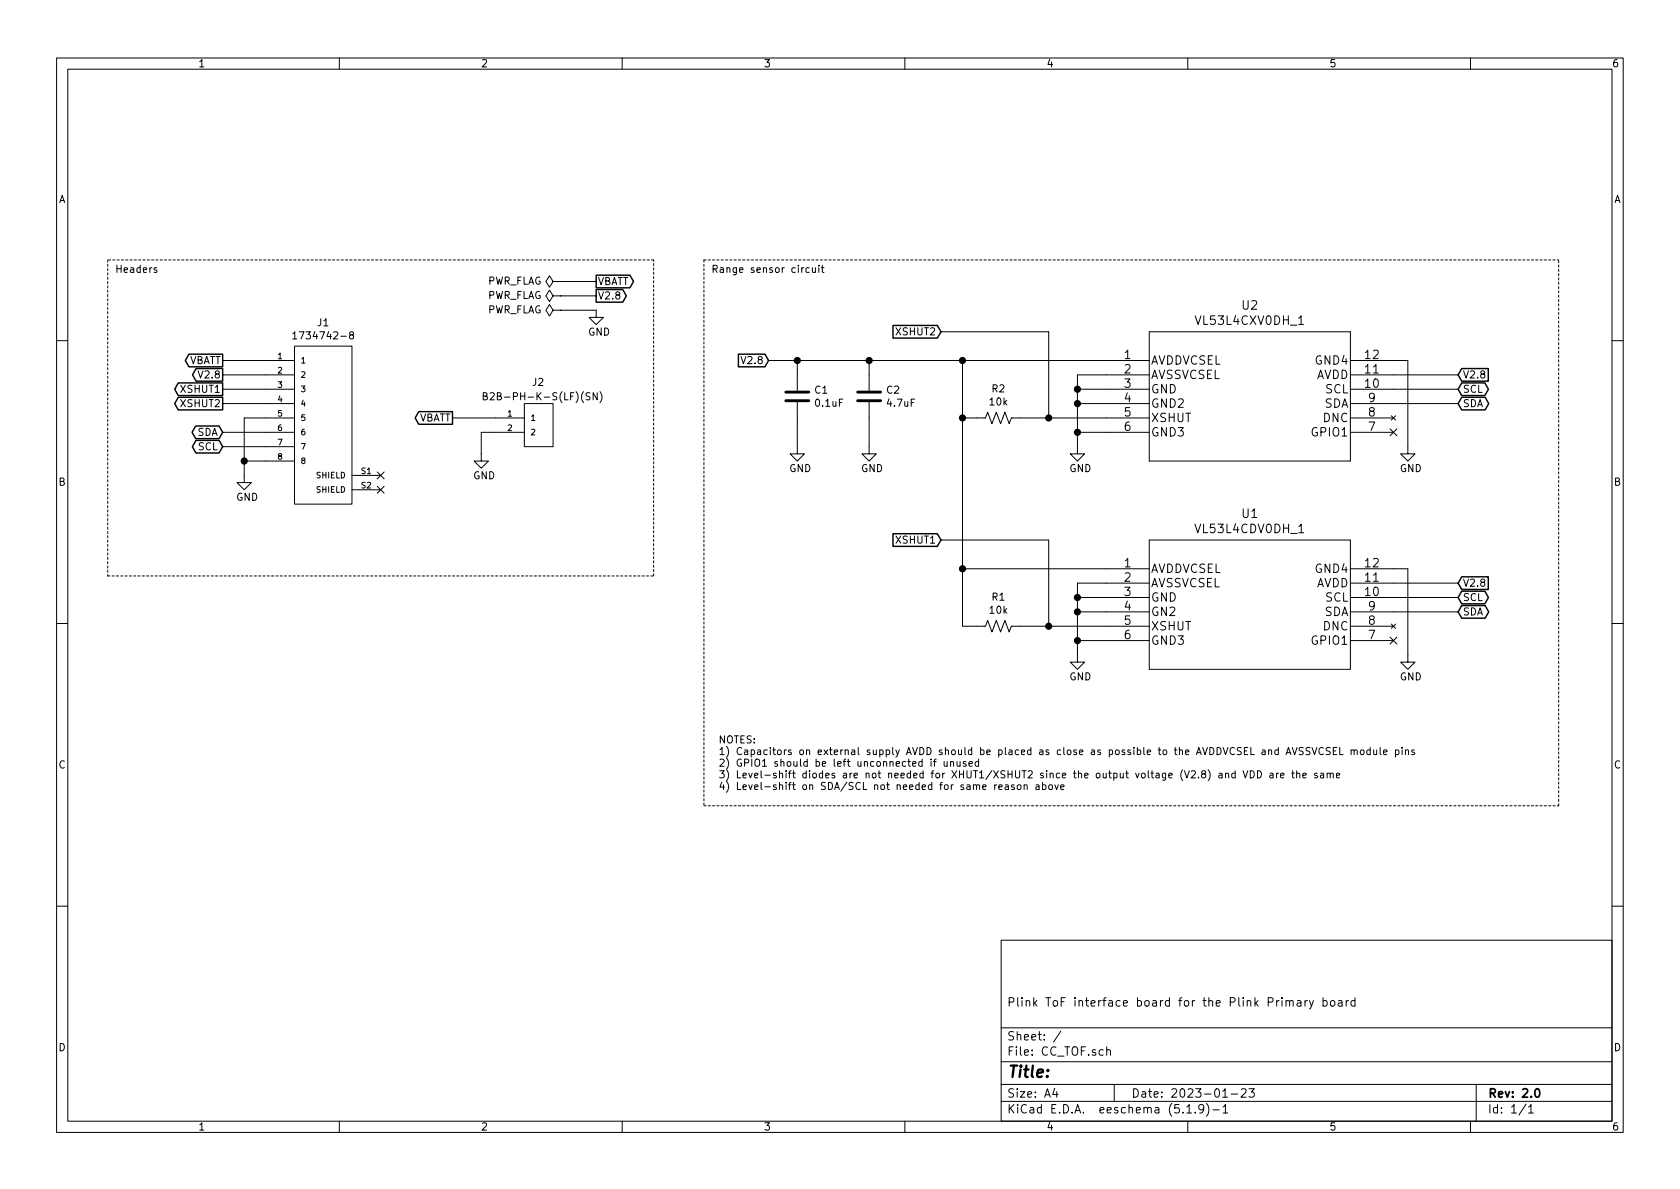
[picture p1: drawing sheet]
EESchema Schematic File Version 4
EELAYER 30 0
EELAYER END
$Descr A4 11693 8268
encoding utf-8
Sheet 1 1
Title ""
Date "2023-01-23"
Rev "2.0"
Comp ""
Comment1 "Plink ToF interface board for the Plink Primary board"
Comment2 ""
Comment3 ""
Comment4 ""
$EndDescr
Wire Wire Line
	7700 2700 7500 2700
Wire Wire Line
	7700 2800 7500 2800
Wire Wire Line
	7500 2800 7500 2700
Wire Wire Line
	7700 3000 7500 3000
Wire Wire Line
	7500 3000 7500 2800
Connection ~ 7500 2800
Wire Wire Line
	9700 2500 9800 2500
$Comp
L power:GND #PWR0101
U 1 1
P 9800 3100
F 0 "#PWR0101" H 9800 2850 50  0001 C CNN
F 1 "GND" H 9900 2950 50  0000 R CNN
F 2 "" H 9800 3100 50  0001 C CNN
F 3 "" H 9800 3100 50  0001 C CNN
	1    9800 3100
	1    0    0    -1  
$EndComp
$Comp
L power:GND #PWR0102
U 1 1
P 7500 3100
F 0 "#PWR0102" H 7500 2850 50  0001 C CNN
F 1 "GND" H 7600 2950 50  0000 R CNN
F 2 "" H 7500 3100 50  0001 C CNN
F 3 "" H 7500 3100 50  0001 C CNN
	1    7500 3100
	1    0    0    -1  
$EndComp
Wire Wire Line
	7500 3000 7500 3100
Connection ~ 7500 3000
Text GLabel 10150 2600 2    50   Input ~ 0
V2.8
Wire Wire Line
	7700 2900 7300 2900
$Comp
L Device:R_US R2
U 1 1
P 6950 2900
F 0 "R2" V 6745 2900 50  0000 C CNN
F 1 "10k" V 6836 2900 50  0000 C CNN
F 2 "Stackpole_Res_0402:Stackpole_Res_0402" V 6990 2890 50  0001 C CNN
F 3 "~" H 6950 2900 50  0001 C CNN
	1    6950 2900
	0    1    1    0   
$EndComp
Text GLabel 10150 2800 2    50   BiDi ~ 0
SDA
Text GLabel 10150 2700 2    50   BiDi ~ 0
SCL
$Comp
L Device:R_US R1
U 1 1
P 6950 4350
F 0 "R1" V 6745 4350 50  0000 C CNN
F 1 "10k" V 6836 4350 50  0000 C CNN
F 2 "Stackpole_Res_0402:Stackpole_Res_0402" V 6990 4340 50  0001 C CNN
F 3 "~" H 6950 4350 50  0001 C CNN
	1    6950 4350
	0    1    1    0   
$EndComp
$Comp
L Device:C C2
U 1 1
P 6050 2750
F 0 "C2" H 6165 2796 50  0000 L CNN
F 1 "4.7uF" H 6165 2705 50  0000 L CNN
F 2 "Capacitor_Taiyo_Yuden_0402:Capacitor_Taiyo_Yuden_0402" H 6088 2600 50  0001 C CNN
F 3 "~" H 6050 2750 50  0001 C CNN
	1    6050 2750
	1    0    0    -1  
$EndComp
Wire Wire Line
	6050 2900 6050 3100
$Comp
L power:GND #PWR0103
U 1 1
P 6050 3100
F 0 "#PWR0103" H 6050 2850 50  0001 C CNN
F 1 "GND" H 6150 2950 50  0000 R CNN
F 2 "" H 6050 3100 50  0001 C CNN
F 3 "" H 6050 3100 50  0001 C CNN
	1    6050 3100
	1    0    0    -1  
$EndComp
$Comp
L Device:C C1
U 1 1
P 5550 2750
F 0 "C1" H 5665 2796 50  0000 L CNN
F 1 "0.1uF" H 5665 2705 50  0000 L CNN
F 2 "Capacitor_Taiyo_Yuden_0402:Capacitor_Taiyo_Yuden_0402" H 5588 2600 50  0001 C CNN
F 3 "~" H 5550 2750 50  0001 C CNN
	1    5550 2750
	1    0    0    -1  
$EndComp
$Comp
L power:GND #PWR0104
U 1 1
P 5550 3100
F 0 "#PWR0104" H 5550 2850 50  0001 C CNN
F 1 "GND" H 5650 2950 50  0000 R CNN
F 2 "" H 5550 3100 50  0001 C CNN
F 3 "" H 5550 3100 50  0001 C CNN
	1    5550 3100
	1    0    0    -1  
$EndComp
Wire Wire Line
	7700 2500 6700 2500
Text GLabel 5350 2500 0    50   Input ~ 0
V2.8
Wire Wire Line
	7500 2700 7500 2600
Wire Wire Line
	7500 2600 7700 2600
Connection ~ 7500 2700
Wire Wire Line
	6700 4350 6800 4350
Connection ~ 6700 2500
Wire Wire Line
	6700 2500 6050 2500
Wire Wire Line
	6700 2900 6800 2900
Connection ~ 6700 2900
Wire Wire Line
	6700 2900 6700 2500
Wire Wire Line
	6050 2600 6050 2500
Connection ~ 6050 2500
Wire Wire Line
	5550 2600 5550 2500
Wire Wire Line
	5550 2900 5550 3100
Text Notes 4950 1900 0    50   ~ 0
Range sensor circuit
Text Notes 5000 5500 0    50   ~ 0
NOTES:\n1) Capacitors on external supply AVDD should be placed as close as possible to the AVDDVCSEL and AVSSVCSEL module pins\n2) GPIO1 should be left unconnected if unused\n3) Level-shift diodes are not needed for XHUT1/XSHUT2 since the output voltage (V2.8) and VDD are the same\n4) Level-shift on SDA/SCL not needed for same reason above
Wire Notes Line
	4900 1800 4900 5600
Wire Wire Line
	9700 2600 10150 2600
Wire Wire Line
	9700 2700 10150 2700
Wire Wire Line
	9700 2800 10150 2800
Wire Notes Line
	10850 5600 10850 1800
Wire Notes Line
	4900 1800 10850 1800
Wire Notes Line
	4900 5600 10850 5600
Wire Wire Line
	7300 3750 6550 3750
Wire Wire Line
	7300 2900 7300 2300
Wire Wire Line
	7300 2300 6550 2300
Connection ~ 7300 2900
Wire Wire Line
	7300 2900 7100 2900
Text GLabel 6550 3750 0    50   Input ~ 0
XSHUT1
Wire Notes Line
	750  1800 750  4000
Wire Notes Line
	750  4000 4550 4000
Wire Notes Line
	4550 4000 4550 1800
Wire Notes Line
	4550 1800 750  1800
Text Notes 800  1900 0    50   ~ 0
Headers
$Comp
L power:PWR_FLAG #FLG0101
U 1 1
P 3900 2050
F 0 "#FLG0101" H 3900 2125 50  0001 C CNN
F 1 "PWR_FLAG" V 3900 2177 50  0000 L CNN
F 2 "" H 3900 2050 50  0001 C CNN
F 3 "~" H 3900 2050 50  0001 C CNN
	1    3900 2050
	0    -1   -1   0   
$EndComp
Wire Wire Line
	3900 2050 4150 2050
Text GLabel 4150 2050 2    50   Output ~ 0
V2.8
$Comp
L power:GND #PWR0108
U 1 1
P 4150 2150
F 0 "#PWR0108" H 4150 1900 50  0001 C CNN
F 1 "GND" H 4250 2000 50  0000 R CNN
F 2 "" H 4150 2150 50  0001 C CNN
F 3 "" H 4150 2150 50  0001 C CNN
	1    4150 2150
	1    0    0    -1  
$EndComp
$Comp
L power:PWR_FLAG #FLG0102
U 1 1
P 3900 2150
F 0 "#FLG0102" H 3900 2225 50  0001 C CNN
F 1 "PWR_FLAG" V 3900 2277 50  0000 L CNN
F 2 "" H 3900 2150 50  0001 C CNN
F 3 "~" H 3900 2150 50  0001 C CNN
	1    3900 2150
	0    -1   -1   0   
$EndComp
Wire Wire Line
	3900 2150 4150 2150
NoConn ~ 9700 3000
Wire Wire Line
	9800 2500 9800 3100
$Comp
L power:PWR_FLAG #FLG0103
U 1 1
P 3900 1950
F 0 "#FLG0103" H 3900 2025 50  0001 C CNN
F 1 "PWR_FLAG" V 3900 2077 50  0000 L CNN
F 2 "" H 3900 1950 50  0001 C CNN
F 3 "~" H 3900 1950 50  0001 C CNN
	1    3900 1950
	0    -1   -1   0   
$EndComp
Wire Wire Line
	3900 1950 4150 1950
Text GLabel 4150 1950 2    50   Output ~ 0
VBATT
$Comp
L VL53L0X:VL53L0CXV0DH_1 U2
U 1 1
P 7700 2500
F 0 "U2" H 8700 2887 60  0000 C CNN
F 1 "VL53L4CXV0DH_1" H 8700 2781 60  0000 C CNN
F 2 "VL53L0X:VL53L0CXV0DH&slash_1" H 8700 2740 60  0001 C CNN
F 3 "" H 7700 2500 60  0000 C CNN
	1    7700 2500
	1    0    0    -1  
$EndComp
$Comp
L B2B-PH-K-S_LF_SN:B2B-PH-K-S(LF)(SN) J2
U 1 1
P 3750 2900
F 0 "J2" H 3700 3150 50  0000 L CNN
F 1 "B2B-PH-K-S(LF)(SN)" H 3350 3050 50  0000 L CNN
F 2 "B2B-PH-K-S_LF_SN:JST_B2B-PH-K-S(LF)(SN)" H 3750 2900 50  0001 L BNN
F 3 "" H 3750 2900 50  0001 L BNN
F 4 "N/A" H 3750 2900 50  0001 L BNN "PARTREV"
F 5 "IPC-7251" H 3750 2900 50  0001 L BNN "STANDARD"
F 6 "https://www.digikey.com.ua/product-detail/en/jst-sales-america-inc/B2B-PH-K-S_LF__SN_/455-1704-ND/926611?utm_source=snapeda&utm_medium=aggregator&utm_campaign=symbol" H 3750 2900 50  0001 L BNN "DIGI-KEY_PURCHASE_URL"
F 7 "455-1704-ND" H 3750 2900 50  0001 L BNN "DIGI-KEY_PART_NUMBER"
F 8 "JST Sales" H 3750 2900 50  0001 L BNN "MF"
F 9 "None" H 3750 2900 50  0001 L BNN "PACKAGE"
F 10 "PH Series 2 Position 2 mm Pitch Through Hole Top Entry Shrouded Header" H 3750 2900 50  0001 L BNN "DESCRIPTION"
F 11 "B2B-PH-K-S_LF__SN_" H 3750 2900 50  0001 L BNN "MP"
	1    3750 2900
	1    0    0    -1  
$EndComp
$Comp
L 1734742-8:1734742-8 J1
U 1 1
P 2250 2900
F 0 "J1" H 2250 3565 50  0000 C CNN
F 1 "1734742-8" H 2250 3474 50  0000 C CNN
F 2 "1734742-8:TE_1734742-8" H 2650 3150 50  0001 L BNN
F 3 "" H 1900 1950 50  0001 L BNN
F 4 "1734742-8" H 2650 3050 50  0001 L BNN "Comment"
F 5 "Compliant" H 2650 2950 50  0001 L BNN "EU_RoHS_Compliance"
	1    2250 2900
	1    0    0    -1  
$EndComp
Text GLabel 1550 2600 0    50   Output ~ 0
V2.8
Wire Wire Line
	1550 2600 1850 2600
$Comp
L power:GND #PWR0106
U 1 1
P 1700 3300
F 0 "#PWR0106" H 1700 3050 50  0001 C CNN
F 1 "GND" H 1800 3150 50  0000 R CNN
F 2 "" H 1700 3300 50  0001 C CNN
F 3 "" H 1700 3300 50  0001 C CNN
	1    1700 3300
	1    0    0    -1  
$EndComp
Text GLabel 1550 2500 0    50   Output ~ 0
VBATT
Text GLabel 1550 2800 0    50   Output ~ 0
XSHUT2
Wire Wire Line
	1550 2500 1850 2500
Wire Wire Line
	1550 2800 1850 2800
Text GLabel 1550 2700 0    50   Output ~ 0
XSHUT1
Wire Wire Line
	1850 2700 1550 2700
Wire Wire Line
	1850 3200 1700 3200
Wire Wire Line
	1700 3200 1700 3300
Wire Wire Line
	1850 2900 1700 2900
Connection ~ 1700 3200
Text GLabel 1550 3100 0    50   BiDi ~ 0
SCL
Wire Wire Line
	1850 3100 1550 3100
Text GLabel 1550 3000 0    50   BiDi ~ 0
SDA
Wire Wire Line
	1850 3000 1550 3000
Text GLabel 6550 2300 0    50   Input ~ 0
XSHUT2
Wire Wire Line
	1700 2900 1700 3200
NoConn ~ 2650 3300
NoConn ~ 2650 3400
Text GLabel 3150 2900 0    50   Output ~ 0
VBATT
Wire Wire Line
	3150 2900 3450 2900
Wire Wire Line
	3350 3000 3350 3150
Wire Wire Line
	3450 3000 3350 3000
$Comp
L power:GND #PWR0109
U 1 1
P 3350 3150
F 0 "#PWR0109" H 3350 2900 50  0001 C CNN
F 1 "GND" H 3450 3000 50  0000 R CNN
F 2 "" H 3350 3150 50  0001 C CNN
F 3 "" H 3350 3150 50  0001 C CNN
	1    3350 3150
	1    0    0    -1  
$EndComp
$Comp
L VL53L4CD:VL53L4CDV0DH_1 U1
U 1 1
P 7700 3950
F 0 "U1" H 8700 4337 60  0000 C CNN
F 1 "VL53L4CDV0DH_1" H 8700 4231 60  0000 C CNN
F 2 "VL53L4CD:VL53L4CDV0DH" H 8700 4190 60  0001 C CNN
F 3 "" H 7700 3950 60  0000 C CNN
	1    7700 3950
	1    0    0    -1  
$EndComp
Wire Wire Line
	9700 3950 9800 3950
$Comp
L power:GND #PWR0105
U 1 1
P 9800 4550
F 0 "#PWR0105" H 9800 4300 50  0001 C CNN
F 1 "GND" H 9900 4400 50  0000 R CNN
F 2 "" H 9800 4550 50  0001 C CNN
F 3 "" H 9800 4550 50  0001 C CNN
	1    9800 4550
	1    0    0    -1  
$EndComp
Text GLabel 10150 4050 2    50   Input ~ 0
V2.8
Text GLabel 10150 4250 2    50   BiDi ~ 0
SDA
Text GLabel 10150 4150 2    50   BiDi ~ 0
SCL
Wire Wire Line
	9700 4050 10150 4050
Wire Wire Line
	9700 4150 10150 4150
Wire Wire Line
	9700 4250 10150 4250
Wire Wire Line
	9800 3950 9800 4550
NoConn ~ 9700 4450
Wire Wire Line
	7100 4350 7300 4350
Wire Wire Line
	7700 4450 7500 4450
Wire Wire Line
	7500 4450 7500 4250
$Comp
L power:GND #PWR0107
U 1 1
P 7500 4550
F 0 "#PWR0107" H 7500 4300 50  0001 C CNN
F 1 "GND" H 7600 4400 50  0000 R CNN
F 2 "" H 7500 4550 50  0001 C CNN
F 3 "" H 7500 4550 50  0001 C CNN
	1    7500 4550
	1    0    0    -1  
$EndComp
Wire Wire Line
	7500 4450 7500 4550
Connection ~ 7500 4450
Wire Wire Line
	7700 4150 7500 4150
Wire Wire Line
	7700 4250 7500 4250
Wire Wire Line
	7500 4250 7500 4150
Wire Wire Line
	7500 4150 7500 4050
Wire Wire Line
	7500 4050 7700 4050
Connection ~ 7500 4150
Connection ~ 7500 4250
Wire Wire Line
	7300 3750 7300 4350
Connection ~ 5550 2500
Wire Wire Line
	5550 2500 6050 2500
Wire Wire Line
	5350 2500 5550 2500
Wire Wire Line
	6700 3950 6700 4350
Wire Wire Line
	6700 2900 6700 3950
Connection ~ 6700 3950
Wire Wire Line
	6700 3950 7700 3950
Connection ~ 7300 4350
Wire Wire Line
	7300 4350 7700 4350
$EndSCHEMATC
